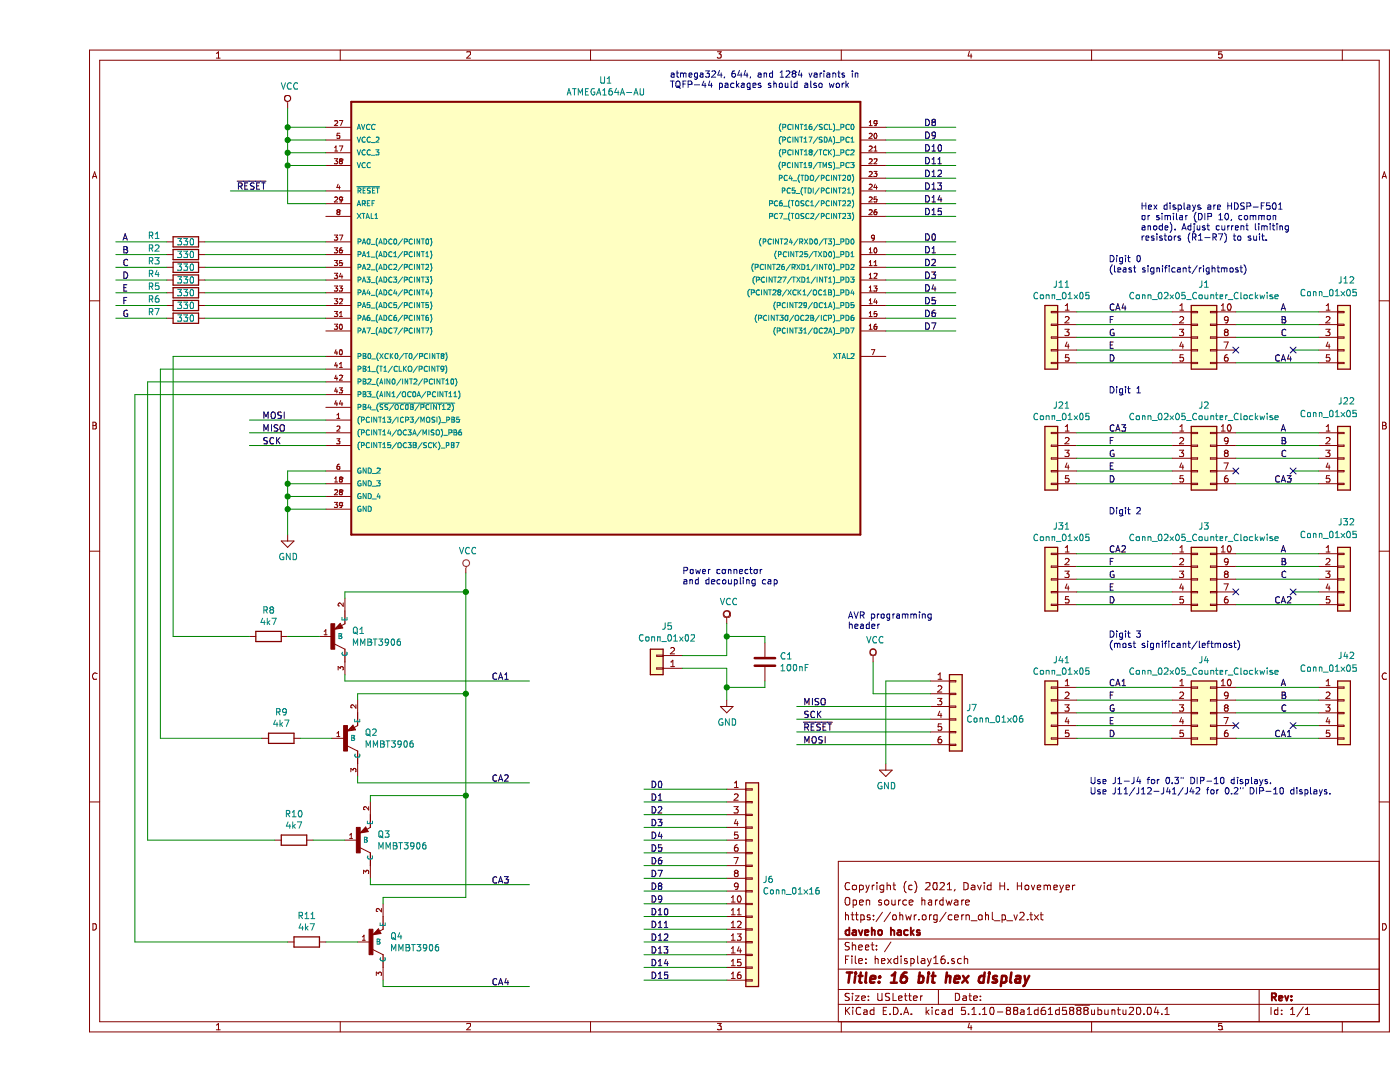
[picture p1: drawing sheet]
EESchema Schematic File Version 4
EELAYER 30 0
EELAYER END
$Descr USLetter 11000 8500
encoding utf-8
Sheet 1 1
Title "16 bit hex display"
Date ""
Rev ""
Comp "daveho hacks"
Comment1 "https://ohwr.org/cern_ohl_p_v2.txt"
Comment2 "Open source hardware"
Comment3 "Copyright (c) 2021, David H. Hovemeyer"
Comment4 ""
$EndDescr
$Comp
L ATMEGA164A-AU:ATMEGA164A-AU U1
U 1 1
P 4450 2400
F 0 "U1" H 4450 4170 50  0000 C CNN
F 1 "ATMEGA164A-AU" H 4450 4079 50  0000 C CNN
F 2 "Package_QFP:LQFP-44_10x10mm_P0.8mm" H 4450 2400 50  0001 L BNN
F 3 "" H 4450 2400 50  0001 L BNN
F 4 "1841601" H 4450 2400 50  0001 L BNN "OC_FARNELL"
F 5 "12T1293" H 4450 2400 50  0001 L BNN "OC_NEWARK"
F 6 "ATMEL" H 4450 2400 50  0001 L BNN "SUPPLIER"
F 7 "QFP-44" H 4450 2400 50  0001 L BNN "PACKAGE"
F 8 "Microcontroller" H 4450 2400 50  0001 L BNN "DESCRIPTION"
F 9 "ATMEGA164A-AU" H 4450 2400 50  0001 L BNN "MPN"
	1    4450 2400
	1    0    0    -1  
$EndComp
Wire Wire Line
	6650 1900 7200 1900
Wire Wire Line
	6650 2000 7200 2000
Wire Wire Line
	6650 2100 7200 2100
Wire Wire Line
	6650 2200 7200 2200
Wire Wire Line
	6650 2300 7200 2300
Wire Wire Line
	6650 2400 7200 2400
Wire Wire Line
	6650 2500 7200 2500
Wire Wire Line
	6650 2600 7200 2600
Text Label 6950 1900 0    50   ~ 0
D0
Text Label 6950 2000 0    50   ~ 0
D1
Text Label 6950 2100 0    50   ~ 0
D2
Text Label 6950 2200 0    50   ~ 0
D3
Text Label 6950 2300 0    50   ~ 0
D4
Text Label 6950 2400 0    50   ~ 0
D5
Text Label 6950 2500 0    50   ~ 0
D6
Text Label 6950 2600 0    50   ~ 0
D7
Wire Wire Line
	6650 1000 7200 1000
Wire Wire Line
	6650 1100 7200 1100
Wire Wire Line
	6650 1200 7200 1200
Wire Wire Line
	6650 1300 7200 1300
Wire Wire Line
	6650 1400 7200 1400
Wire Wire Line
	6650 1500 7200 1500
Wire Wire Line
	6650 1600 7200 1600
Wire Wire Line
	6650 1700 7200 1700
Text Label 6950 1000 0    50   ~ 0
D8
Text Label 6950 1100 0    50   ~ 0
D9
Text Label 6950 1200 0    50   ~ 0
D10
Text Label 6950 1300 0    50   ~ 0
D11
Text Label 6950 1400 0    50   ~ 0
D12
Text Label 6950 1500 0    50   ~ 0
D13
Text Label 6950 1600 0    50   ~ 0
D14
Text Label 6950 1700 0    50   ~ 0
D15
$Comp
L power:GND #PWR02
U 1 1
P 1950 4200
F 0 "#PWR02" H 1950 3950 50  0001 C CNN
F 1 "GND" H 1955 4027 50  0000 C CNN
F 2 "" H 1950 4200 50  0001 C CNN
F 3 "" H 1950 4200 50  0001 C CNN
	1    1950 4200
	1    0    0    -1  
$EndComp
Wire Wire Line
	2250 3700 1950 3700
Wire Wire Line
	1950 3700 1950 3800
Wire Wire Line
	2250 3800 1950 3800
Connection ~ 1950 3800
Wire Wire Line
	1950 3800 1950 3900
Wire Wire Line
	2250 3900 1950 3900
Connection ~ 1950 3900
Wire Wire Line
	1950 3900 1950 4000
Wire Wire Line
	2250 4000 1950 4000
Connection ~ 1950 4000
Wire Wire Line
	1950 4000 1950 4200
Wire Wire Line
	2250 1300 1950 1300
Wire Wire Line
	1950 1300 1950 1200
Wire Wire Line
	2250 1000 1950 1000
Connection ~ 1950 1000
Wire Wire Line
	1950 1000 1950 850 
Wire Wire Line
	2250 1100 1950 1100
Connection ~ 1950 1100
Wire Wire Line
	1950 1100 1950 1000
Wire Wire Line
	2250 1200 1950 1200
Connection ~ 1950 1200
Wire Wire Line
	1950 1200 1950 1100
$Comp
L power:VCC #PWR01
U 1 1
P 1950 850
F 0 "#PWR01" H 1950 700 50  0001 C CNN
F 1 "VCC" H 1967 1023 50  0000 C CNN
F 2 "" H 1950 850 50  0001 C CNN
F 3 "" H 1950 850 50  0001 C CNN
	1    1950 850 
	1    0    0    -1  
$EndComp
Wire Wire Line
	2250 1600 1950 1600
Wire Wire Line
	1950 1600 1950 1300
Connection ~ 1950 1300
Text Label 1550 1500 0    50   ~ 0
~RESET
Wire Wire Line
	2250 2000 1300 2000
Wire Wire Line
	2250 2100 1300 2100
Wire Wire Line
	2250 2200 1300 2200
Wire Wire Line
	2250 2300 1300 2300
Wire Wire Line
	2250 2400 1300 2400
Wire Wire Line
	2250 2500 1300 2500
$Comp
L device:R R1
U 1 1
P 1150 1900
F 0 "R1" V 1100 1650 50  0000 C CNN
F 1 "330" V 1150 1900 50  0000 C CNN
F 2 "Resistor_SMD:R_0805_2012Metric_Pad1.20x1.40mm_HandSolder" V 1080 1900 50  0001 C CNN
F 3 "" H 1150 1900 50  0001 C CNN
	1    1150 1900
	0    1    1    0   
$EndComp
Wire Wire Line
	1300 1900 2250 1900
$Comp
L device:R R2
U 1 1
P 1150 2000
F 0 "R2" V 1100 1750 50  0000 C CNN
F 1 "330" V 1150 2000 50  0000 C CNN
F 2 "Resistor_SMD:R_0805_2012Metric_Pad1.20x1.40mm_HandSolder" V 1080 2000 50  0001 C CNN
F 3 "" H 1150 2000 50  0001 C CNN
	1    1150 2000
	0    1    1    0   
$EndComp
$Comp
L device:R R3
U 1 1
P 1150 2100
F 0 "R3" V 1100 1850 50  0000 C CNN
F 1 "330" V 1150 2100 50  0000 C CNN
F 2 "Resistor_SMD:R_0805_2012Metric_Pad1.20x1.40mm_HandSolder" V 1080 2100 50  0001 C CNN
F 3 "" H 1150 2100 50  0001 C CNN
	1    1150 2100
	0    1    1    0   
$EndComp
$Comp
L device:R R4
U 1 1
P 1150 2200
F 0 "R4" V 1100 1950 50  0000 C CNN
F 1 "330" V 1150 2200 50  0000 C CNN
F 2 "Resistor_SMD:R_0805_2012Metric_Pad1.20x1.40mm_HandSolder" V 1080 2200 50  0001 C CNN
F 3 "" H 1150 2200 50  0001 C CNN
	1    1150 2200
	0    1    1    0   
$EndComp
$Comp
L device:R R5
U 1 1
P 1150 2300
F 0 "R5" V 1100 2050 50  0000 C CNN
F 1 "330" V 1150 2300 50  0000 C CNN
F 2 "Resistor_SMD:R_0805_2012Metric_Pad1.20x1.40mm_HandSolder" V 1080 2300 50  0001 C CNN
F 3 "" H 1150 2300 50  0001 C CNN
	1    1150 2300
	0    1    1    0   
$EndComp
$Comp
L device:R R6
U 1 1
P 1150 2400
F 0 "R6" V 1100 2150 50  0000 C CNN
F 1 "330" V 1150 2400 50  0000 C CNN
F 2 "Resistor_SMD:R_0805_2012Metric_Pad1.20x1.40mm_HandSolder" V 1080 2400 50  0001 C CNN
F 3 "" H 1150 2400 50  0001 C CNN
	1    1150 2400
	0    1    1    0   
$EndComp
$Comp
L device:R R7
U 1 1
P 1150 2500
F 0 "R7" V 1100 2250 50  0000 C CNN
F 1 "330" V 1150 2500 50  0000 C CNN
F 2 "Resistor_SMD:R_0805_2012Metric_Pad1.20x1.40mm_HandSolder" V 1080 2500 50  0001 C CNN
F 3 "" H 1150 2500 50  0001 C CNN
	1    1150 2500
	0    1    1    0   
$EndComp
Text Label 650  2500 0    50   ~ 0
G
Text Label 650  2400 0    50   ~ 0
F
Text Label 650  2300 0    50   ~ 0
E
Text Label 650  2200 0    50   ~ 0
D
Text Label 650  2100 0    50   ~ 0
C
Text Label 650  2000 0    50   ~ 0
B
Text Label 650  1900 0    50   ~ 0
A
Wire Wire Line
	1000 2500 600  2500
Wire Wire Line
	1000 2400 600  2400
Wire Wire Line
	1000 2300 600  2300
Wire Wire Line
	1000 2200 600  2200
Wire Wire Line
	1000 2100 600  2100
Wire Wire Line
	1000 2000 600  2000
Wire Wire Line
	1000 1900 600  1900
$Comp
L MMBT3906:MMBT3906 Q1
U 1 1
P 2300 5000
F 0 "Q1" H 2453 5046 50  0000 L CNN
F 1 "MMBT3906" H 2453 4955 50  0000 L CNN
F 2 "Package_TO_SOT_SMD:SOT-23" H 2300 5000 50  0001 L BNN
F 3 "" H 2300 5000 50  0001 L BNN
F 4 "Fairchild Semiconductor" H 2300 5000 50  0001 L BNN "MANUFACTURER"
	1    2300 5000
	1    0    0    -1  
$EndComp
$Comp
L device:R R8
U 1 1
P 1800 5000
F 0 "R8" V 1593 5000 50  0000 C CNN
F 1 "4k7" V 1684 5000 50  0000 C CNN
F 2 "Resistor_SMD:R_0805_2012Metric_Pad1.20x1.40mm_HandSolder" V 1730 5000 50  0001 C CNN
F 3 "" H 1800 5000 50  0001 C CNN
	1    1800 5000
	0    1    1    0   
$EndComp
Wire Wire Line
	2200 5000 1950 5000
$Comp
L power:VCC #PWR03
U 1 1
P 3350 4500
F 0 "#PWR03" H 3350 4350 50  0001 C CNN
F 1 "VCC" H 3367 4673 50  0000 C CNN
F 2 "" H 3350 4500 50  0001 C CNN
F 3 "" H 3350 4500 50  0001 C CNN
	1    3350 4500
	1    0    0    -1  
$EndComp
Wire Wire Line
	2400 4700 2400 4650
Wire Wire Line
	2400 4650 3350 4650
Wire Wire Line
	3350 4650 3350 4500
Wire Wire Line
	2250 2800 1050 2800
Wire Wire Line
	1050 2800 1050 5000
Wire Wire Line
	1050 5000 1650 5000
Wire Wire Line
	2400 5300 2400 5350
$Comp
L MMBT3906:MMBT3906 Q2
U 1 1
P 2400 5800
F 0 "Q2" H 2553 5846 50  0000 L CNN
F 1 "MMBT3906" H 2553 5755 50  0000 L CNN
F 2 "Package_TO_SOT_SMD:SOT-23" H 2400 5800 50  0001 L BNN
F 3 "" H 2400 5800 50  0001 L BNN
F 4 "Fairchild Semiconductor" H 2400 5800 50  0001 L BNN "MANUFACTURER"
	1    2400 5800
	1    0    0    -1  
$EndComp
$Comp
L device:R R9
U 1 1
P 1900 5800
F 0 "R9" V 1693 5800 50  0000 C CNN
F 1 "4k7" V 1784 5800 50  0000 C CNN
F 2 "Resistor_SMD:R_0805_2012Metric_Pad1.20x1.40mm_HandSolder" V 1830 5800 50  0001 C CNN
F 3 "" H 1900 5800 50  0001 C CNN
	1    1900 5800
	0    1    1    0   
$EndComp
Wire Wire Line
	2300 5800 2050 5800
Wire Wire Line
	2500 5500 2500 5450
Wire Wire Line
	2500 6100 2500 6150
$Comp
L MMBT3906:MMBT3906 Q3
U 1 1
P 2500 6600
F 0 "Q3" H 2653 6646 50  0000 L CNN
F 1 "MMBT3906" H 2653 6555 50  0000 L CNN
F 2 "Package_TO_SOT_SMD:SOT-23" H 2500 6600 50  0001 L BNN
F 3 "" H 2500 6600 50  0001 L BNN
F 4 "Fairchild Semiconductor" H 2500 6600 50  0001 L BNN "MANUFACTURER"
	1    2500 6600
	1    0    0    -1  
$EndComp
$Comp
L device:R R10
U 1 1
P 2000 6600
F 0 "R10" V 1793 6600 50  0000 C CNN
F 1 "4k7" V 1884 6600 50  0000 C CNN
F 2 "Resistor_SMD:R_0805_2012Metric_Pad1.20x1.40mm_HandSolder" V 1930 6600 50  0001 C CNN
F 3 "" H 2000 6600 50  0001 C CNN
	1    2000 6600
	0    1    1    0   
$EndComp
Wire Wire Line
	2400 6600 2150 6600
Wire Wire Line
	2600 6300 2600 6250
Wire Wire Line
	2600 6900 2600 6950
$Comp
L MMBT3906:MMBT3906 Q4
U 1 1
P 2600 7400
F 0 "Q4" H 2753 7446 50  0000 L CNN
F 1 "MMBT3906" H 2753 7355 50  0000 L CNN
F 2 "Package_TO_SOT_SMD:SOT-23" H 2600 7400 50  0001 L BNN
F 3 "" H 2600 7400 50  0001 L BNN
F 4 "Fairchild Semiconductor" H 2600 7400 50  0001 L BNN "MANUFACTURER"
	1    2600 7400
	1    0    0    -1  
$EndComp
$Comp
L device:R R11
U 1 1
P 2100 7400
F 0 "R11" V 1893 7400 50  0000 C CNN
F 1 "4k7" V 1984 7400 50  0000 C CNN
F 2 "Resistor_SMD:R_0805_2012Metric_Pad1.20x1.40mm_HandSolder" V 2030 7400 50  0001 C CNN
F 3 "" H 2100 7400 50  0001 C CNN
	1    2100 7400
	0    1    1    0   
$EndComp
Wire Wire Line
	2500 7400 2250 7400
Wire Wire Line
	2700 7100 2700 7050
Wire Wire Line
	2700 7700 2700 7750
Wire Wire Line
	3350 5450 3350 4650
Wire Wire Line
	2500 5450 3350 5450
Connection ~ 3350 4650
Wire Wire Line
	3350 6250 3350 5450
Wire Wire Line
	2600 6250 3350 6250
Connection ~ 3350 5450
Wire Wire Line
	3350 7050 3350 6250
Wire Wire Line
	2700 7050 3350 7050
Connection ~ 3350 6250
Wire Wire Line
	2400 5350 3850 5350
Wire Wire Line
	2500 6150 3850 6150
Wire Wire Line
	2600 6950 3850 6950
Wire Wire Line
	2700 7750 3850 7750
Wire Wire Line
	2250 2900 950  2900
Wire Wire Line
	950  2900 950  5800
Wire Wire Line
	950  5800 1750 5800
Wire Wire Line
	2250 3000 850  3000
Wire Wire Line
	850  3000 850  6600
Wire Wire Line
	850  6600 1850 6600
Wire Wire Line
	2250 3100 750  3100
Wire Wire Line
	750  3100 750  7400
Wire Wire Line
	750  7400 1950 7400
Text Label 3550 5350 0    50   ~ 0
CA1
Text Label 3550 6150 0    50   ~ 0
CA2
Text Label 3550 6950 0    50   ~ 0
CA3
Text Label 3550 7750 0    50   ~ 0
CA4
Text Notes 8400 4050 0    50   ~ 0
Digit 2
Text Notes 8400 3100 0    50   ~ 0
Digit 1
Text Notes 8400 2150 0    50   ~ 0
Digit 0\n(least significant/rightmost)
Text Label 8400 2450 0    50   ~ 0
CA4
Text Label 9700 2850 0    50   ~ 0
CA4
Text Label 9750 2450 0    50   ~ 0
A
Text Label 9750 2550 0    50   ~ 0
B
Text Label 9750 2650 0    50   ~ 0
C
Text Label 8400 2850 0    50   ~ 0
D
Text Label 8400 2550 0    50   ~ 0
F
Text Label 8400 2650 0    50   ~ 0
G
Wire Wire Line
	2250 1500 1500 1500
Wire Wire Line
	2250 3300 1650 3300
Wire Wire Line
	2250 3400 1650 3400
Wire Wire Line
	2250 3500 1650 3500
Text Label 1750 3300 0    50   ~ 0
MOSI
Text Label 1750 3400 0    50   ~ 0
MISO
Text Label 1750 3500 0    50   ~ 0
SCK
Text Notes 8650 1900 0    50   ~ 0
Hex displays are HDSP-F501\nor similar (DIP 10, common\nanode). Adjust current limiting\nresistors (R1-R7) to suit.
Wire Wire Line
	7000 5350 6650 5350
Wire Wire Line
	7000 5450 6550 5450
Wire Wire Line
	7000 5550 5950 5550
Wire Wire Line
	7000 5650 5950 5650
Wire Wire Line
	7000 5750 5950 5750
Wire Wire Line
	7000 5850 5950 5850
Wire Wire Line
	6650 5350 6650 6000
$Comp
L power:GND #PWR05
U 1 1
P 6650 6000
F 0 "#PWR05" H 6650 5750 50  0001 C CNN
F 1 "GND" H 6655 5827 50  0000 C CNN
F 2 "" H 6650 6000 50  0001 C CNN
F 3 "" H 6650 6000 50  0001 C CNN
	1    6650 6000
	1    0    0    -1  
$EndComp
Wire Wire Line
	6550 5450 6550 5200
$Comp
L power:VCC #PWR04
U 1 1
P 6550 5200
F 0 "#PWR04" H 6550 5050 50  0001 C CNN
F 1 "VCC" H 6567 5373 50  0000 C CNN
F 2 "" H 6550 5200 50  0001 C CNN
F 3 "" H 6550 5200 50  0001 C CNN
	1    6550 5200
	1    0    0    -1  
$EndComp
Text Label 6000 5550 0    50   ~ 0
MISO
Text Label 6000 5650 0    50   ~ 0
SCK
Text Label 6000 5750 0    50   ~ 0
~RESET
Text Label 6000 5850 0    50   ~ 0
MOSI
Text Notes 6350 4950 0    50   ~ 0
AVR programming\nheader
Wire Wire Line
	5050 5150 5400 5150
Wire Wire Line
	5400 5150 5400 5000
Wire Wire Line
	5050 5250 5400 5250
Wire Wire Line
	5400 5250 5400 5400
$Comp
L power:VCC #PWR0101
U 1 1
P 5400 4900
F 0 "#PWR0101" H 5400 4750 50  0001 C CNN
F 1 "VCC" H 5417 5073 50  0000 C CNN
F 2 "" H 5400 4900 50  0001 C CNN
F 3 "" H 5400 4900 50  0001 C CNN
	1    5400 4900
	1    0    0    -1  
$EndComp
$Comp
L power:GND #PWR0102
U 1 1
P 5400 5500
F 0 "#PWR0102" H 5400 5250 50  0001 C CNN
F 1 "GND" H 5405 5327 50  0000 C CNN
F 2 "" H 5400 5500 50  0001 C CNN
F 3 "" H 5400 5500 50  0001 C CNN
	1    5400 5500
	1    0    0    -1  
$EndComp
$Comp
L device:C C1
U 1 1
P 5700 5200
F 0 "C1" H 5815 5246 50  0000 L CNN
F 1 "100nF" H 5815 5155 50  0000 L CNN
F 2 "Capacitor_SMD:C_1206_3216Metric_Pad1.33x1.80mm_HandSolder" H 5738 5050 50  0001 C CNN
F 3 "" H 5700 5200 50  0001 C CNN
	1    5700 5200
	1    0    0    -1  
$EndComp
Wire Wire Line
	5700 5050 5700 5000
Wire Wire Line
	5700 5000 5400 5000
Connection ~ 5400 5000
Wire Wire Line
	5400 5000 5400 4900
Wire Wire Line
	5700 5350 5700 5400
Wire Wire Line
	5700 5400 5400 5400
Connection ~ 5400 5400
Wire Wire Line
	5400 5400 5400 5500
Text Notes 5050 4600 0    50   ~ 0
Power connector\nand decoupling cap
Wire Wire Line
	5400 6200 4750 6200
Wire Wire Line
	5400 6300 4750 6300
Wire Wire Line
	5400 6400 4750 6400
Wire Wire Line
	5400 6500 4750 6500
Wire Wire Line
	5400 6600 4750 6600
Wire Wire Line
	5400 6700 4750 6700
Wire Wire Line
	5400 6800 4750 6800
Wire Wire Line
	5400 6900 4750 6900
Wire Wire Line
	5400 7000 4750 7000
Wire Wire Line
	5400 7100 4750 7100
Wire Wire Line
	5400 7200 4750 7200
Wire Wire Line
	5400 7300 4750 7300
Wire Wire Line
	5400 7400 4750 7400
Wire Wire Line
	5400 7500 4750 7500
Wire Wire Line
	5400 7600 4750 7600
Wire Wire Line
	5400 7700 4750 7700
Text Label 4800 6200 0    50   ~ 0
D0
Text Label 4800 6300 0    50   ~ 0
D1
Text Label 4800 6400 0    50   ~ 0
D2
Text Label 4800 6500 0    50   ~ 0
D3
Text Label 4800 6600 0    50   ~ 0
D4
Text Label 4800 6700 0    50   ~ 0
D5
Text Label 4800 6800 0    50   ~ 0
D6
Text Label 4800 6900 0    50   ~ 0
D7
Text Label 4800 7000 0    50   ~ 0
D8
Text Label 4800 7100 0    50   ~ 0
D9
Text Label 4800 7200 0    50   ~ 0
D10
Text Label 4800 7300 0    50   ~ 0
D11
Text Label 4800 7400 0    50   ~ 0
D12
Text Label 4800 7500 0    50   ~ 0
D13
Text Label 4800 7600 0    50   ~ 0
D14
Text Label 4800 7700 0    50   ~ 0
D15
$Comp
L Connector_Generic:Conn_01x02 J5
U 1 1
P 4850 5250
F 0 "J5" H 4768 4925 50  0000 C CNN
F 1 "Conn_01x02" H 4768 5016 50  0000 C CNN
F 2 "Connector_PinHeader_2.54mm:PinHeader_1x02_P2.54mm_Vertical" H 4850 5250 50  0001 C CNN
F 3 "~" H 4850 5250 50  0001 C CNN
	1    4850 5250
	-1   0    0    1   
$EndComp
$Comp
L Connector_Generic:Conn_01x16 J6
U 1 1
P 5600 6900
F 0 "J6" H 5680 6892 50  0000 L CNN
F 1 "Conn_01x16" H 5680 6801 50  0000 L CNN
F 2 "Connector_PinHeader_2.54mm:PinHeader_1x16_P2.54mm_Vertical" H 5600 6900 50  0001 C CNN
F 3 "~" H 5600 6900 50  0001 C CNN
	1    5600 6900
	1    0    0    -1  
$EndComp
$Comp
L Connector_Generic:Conn_01x06 J7
U 1 1
P 7200 5550
F 0 "J7" H 7280 5542 50  0000 L CNN
F 1 "Conn_01x06" H 7280 5451 50  0000 L CNN
F 2 "Connector_PinHeader_2.54mm:PinHeader_1x06_P2.54mm_Vertical" H 7200 5550 50  0001 C CNN
F 3 "~" H 7200 5550 50  0001 C CNN
	1    7200 5550
	1    0    0    -1  
$EndComp
Text Notes 8400 5100 0    50   ~ 0
Digit 3\n(most significant/leftmost)
Text Label 8400 2750 0    50   ~ 0
E
Text Label 8400 3400 0    50   ~ 0
CA3
Text Label 8400 3800 0    50   ~ 0
D
Text Label 8400 3500 0    50   ~ 0
F
Text Label 8400 3600 0    50   ~ 0
G
Text Label 8400 3700 0    50   ~ 0
E
Text Label 8400 4350 0    50   ~ 0
CA2
Text Label 8400 4750 0    50   ~ 0
D
Text Label 8400 4450 0    50   ~ 0
F
Text Label 8400 4550 0    50   ~ 0
G
Text Label 8400 4650 0    50   ~ 0
E
Text Label 8400 5400 0    50   ~ 0
CA1
Text Label 8400 5800 0    50   ~ 0
D
Text Label 8400 5500 0    50   ~ 0
F
Text Label 8400 5600 0    50   ~ 0
G
Text Label 8400 5700 0    50   ~ 0
E
Text Label 9700 3800 0    50   ~ 0
CA3
Text Label 9750 3400 0    50   ~ 0
A
Text Label 9750 3500 0    50   ~ 0
B
Text Label 9750 3600 0    50   ~ 0
C
Text Label 9700 4750 0    50   ~ 0
CA2
Text Label 9750 4350 0    50   ~ 0
A
Text Label 9750 4450 0    50   ~ 0
B
Text Label 9750 4550 0    50   ~ 0
C
Text Label 9700 5800 0    50   ~ 0
CA1
Text Label 9750 5400 0    50   ~ 0
A
Text Label 9750 5500 0    50   ~ 0
B
Text Label 9750 5600 0    50   ~ 0
C
$Comp
L Connector_Generic:Conn_02x05_Counter_Clockwise J1
U 1 1
P 9100 2650
F 0 "J1" H 9150 3067 50  0000 C CNN
F 1 "Conn_02x05_Counter_Clockwise" H 9150 2976 50  0000 C CNN
F 2 "Package_DIP:DIP-10_W7.62mm" H 9100 2650 50  0001 C CNN
F 3 "~" H 9100 2650 50  0001 C CNN
	1    9100 2650
	1    0    0    -1  
$EndComp
$Comp
L Connector_Generic:Conn_02x05_Counter_Clockwise J2
U 1 1
P 9100 3600
F 0 "J2" H 9150 4017 50  0000 C CNN
F 1 "Conn_02x05_Counter_Clockwise" H 9150 3926 50  0000 C CNN
F 2 "Package_DIP:DIP-10_W7.62mm" H 9100 3600 50  0001 C CNN
F 3 "~" H 9100 3600 50  0001 C CNN
	1    9100 3600
	1    0    0    -1  
$EndComp
$Comp
L Connector_Generic:Conn_02x05_Counter_Clockwise J3
U 1 1
P 9100 4550
F 0 "J3" H 9150 4967 50  0000 C CNN
F 1 "Conn_02x05_Counter_Clockwise" H 9150 4876 50  0000 C CNN
F 2 "Package_DIP:DIP-10_W7.62mm" H 9100 4550 50  0001 C CNN
F 3 "~" H 9100 4550 50  0001 C CNN
	1    9100 4550
	1    0    0    -1  
$EndComp
$Comp
L Connector_Generic:Conn_02x05_Counter_Clockwise J4
U 1 1
P 9100 5600
F 0 "J4" H 9150 6017 50  0000 C CNN
F 1 "Conn_02x05_Counter_Clockwise" H 9150 5926 50  0000 C CNN
F 2 "Package_DIP:DIP-10_W7.62mm" H 9100 5600 50  0001 C CNN
F 3 "~" H 9100 5600 50  0001 C CNN
	1    9100 5600
	1    0    0    -1  
$EndComp
NoConn ~ 9400 2750
NoConn ~ 9400 3700
NoConn ~ 9400 4650
NoConn ~ 9400 5700
Text Notes 4950 700  0    50   ~ 0
atmega324, 644, and 1284 variants in\nTQFP-44 packages should also work
$Comp
L Connector_Generic:Conn_01x05 J11
U 1 1
P 7950 2650
F 0 "J11" H 7868 3067 50  0000 C CNN
F 1 "Conn_01x05" H 7868 2976 50  0000 C CNN
F 2 "Connector_PinHeader_2.54mm:PinHeader_1x05_P2.54mm_Vertical" H 7950 2650 50  0001 C CNN
F 3 "~" H 7950 2650 50  0001 C CNN
	1    7950 2650
	-1   0    0    -1  
$EndComp
$Comp
L Connector_Generic:Conn_01x05 J21
U 1 1
P 7950 3600
F 0 "J21" H 7868 4017 50  0000 C CNN
F 1 "Conn_01x05" H 7868 3926 50  0000 C CNN
F 2 "Connector_PinHeader_2.54mm:PinHeader_1x05_P2.54mm_Vertical" H 7950 3600 50  0001 C CNN
F 3 "~" H 7950 3600 50  0001 C CNN
	1    7950 3600
	-1   0    0    -1  
$EndComp
$Comp
L Connector_Generic:Conn_01x05 J31
U 1 1
P 7950 4550
F 0 "J31" H 7868 4967 50  0000 C CNN
F 1 "Conn_01x05" H 7868 4876 50  0000 C CNN
F 2 "Connector_PinHeader_2.54mm:PinHeader_1x05_P2.54mm_Vertical" H 7950 4550 50  0001 C CNN
F 3 "~" H 7950 4550 50  0001 C CNN
	1    7950 4550
	-1   0    0    -1  
$EndComp
$Comp
L Connector_Generic:Conn_01x05 J41
U 1 1
P 7950 5600
F 0 "J41" H 7868 6017 50  0000 C CNN
F 1 "Conn_01x05" H 7868 5926 50  0000 C CNN
F 2 "Connector_PinHeader_2.54mm:PinHeader_1x05_P2.54mm_Vertical" H 7950 5600 50  0001 C CNN
F 3 "~" H 7950 5600 50  0001 C CNN
	1    7950 5600
	-1   0    0    -1  
$EndComp
Wire Wire Line
	8150 2450 8900 2450
Wire Wire Line
	8150 2850 8900 2850
Wire Wire Line
	8150 2550 8900 2550
Wire Wire Line
	8150 2650 8900 2650
Wire Wire Line
	8150 2750 8900 2750
Wire Wire Line
	8150 3400 8900 3400
Wire Wire Line
	8150 3800 8900 3800
Wire Wire Line
	8150 3500 8900 3500
Wire Wire Line
	8150 3600 8900 3600
Wire Wire Line
	8150 3700 8900 3700
Wire Wire Line
	8150 4350 8900 4350
Wire Wire Line
	8150 4750 8900 4750
Wire Wire Line
	8150 4450 8900 4450
Wire Wire Line
	8150 4550 8900 4550
Wire Wire Line
	8150 4650 8900 4650
Wire Wire Line
	8150 5400 8900 5400
Wire Wire Line
	8150 5800 8900 5800
Wire Wire Line
	8150 5500 8900 5500
Wire Wire Line
	8150 5600 8900 5600
Wire Wire Line
	8150 5700 8900 5700
$Comp
L Connector_Generic:Conn_01x05 J12
U 1 1
P 10250 2650
F 0 "J12" H 10200 3100 50  0000 L CNN
F 1 "Conn_01x05" H 9900 3000 50  0000 L CNN
F 2 "Connector_PinHeader_2.54mm:PinHeader_1x05_P2.54mm_Vertical" H 10250 2650 50  0001 C CNN
F 3 "~" H 10250 2650 50  0001 C CNN
	1    10250 2650
	1    0    0    -1  
$EndComp
Wire Wire Line
	9850 2750 10050 2750
$Comp
L Connector_Generic:Conn_01x05 J22
U 1 1
P 10250 3600
F 0 "J22" H 10200 4050 50  0000 L CNN
F 1 "Conn_01x05" H 9900 3950 50  0000 L CNN
F 2 "Connector_PinHeader_2.54mm:PinHeader_1x05_P2.54mm_Vertical" H 10250 3600 50  0001 C CNN
F 3 "~" H 10250 3600 50  0001 C CNN
	1    10250 3600
	1    0    0    -1  
$EndComp
Wire Wire Line
	9850 3700 10050 3700
$Comp
L Connector_Generic:Conn_01x05 J32
U 1 1
P 10250 4550
F 0 "J32" H 10200 5000 50  0000 L CNN
F 1 "Conn_01x05" H 9900 4900 50  0000 L CNN
F 2 "Connector_PinHeader_2.54mm:PinHeader_1x05_P2.54mm_Vertical" H 10250 4550 50  0001 C CNN
F 3 "~" H 10250 4550 50  0001 C CNN
	1    10250 4550
	1    0    0    -1  
$EndComp
Wire Wire Line
	9850 4650 10050 4650
$Comp
L Connector_Generic:Conn_01x05 J42
U 1 1
P 10250 5600
F 0 "J42" H 10200 6050 50  0000 L CNN
F 1 "Conn_01x05" H 9900 5950 50  0000 L CNN
F 2 "Connector_PinHeader_2.54mm:PinHeader_1x05_P2.54mm_Vertical" H 10250 5600 50  0001 C CNN
F 3 "~" H 10250 5600 50  0001 C CNN
	1    10250 5600
	1    0    0    -1  
$EndComp
Wire Wire Line
	9850 5700 10050 5700
Wire Wire Line
	9400 2850 10050 2850
Wire Wire Line
	9400 2450 10050 2450
Wire Wire Line
	9400 2550 10050 2550
Wire Wire Line
	9400 2650 10050 2650
Wire Wire Line
	9400 3800 10050 3800
Wire Wire Line
	9400 3400 10050 3400
Wire Wire Line
	9400 3500 10050 3500
Wire Wire Line
	9400 3600 10050 3600
Wire Wire Line
	9400 4750 10050 4750
Wire Wire Line
	9400 4350 10050 4350
Wire Wire Line
	9400 4450 10050 4450
Wire Wire Line
	9400 4550 10050 4550
Wire Wire Line
	9400 5800 10050 5800
Wire Wire Line
	9400 5400 10050 5400
Wire Wire Line
	9400 5500 10050 5500
Wire Wire Line
	9400 5600 10050 5600
NoConn ~ 9850 2750
NoConn ~ 9850 3700
NoConn ~ 9850 4650
NoConn ~ 9850 5700
Text Notes 8250 6250 0    50   ~ 0
Use J1-J4 for 0.3" DIP-10 displays.\nUse J11/J12-J41/J42 for 0.2" DIP-10 displays.
$EndSCHEMATC
